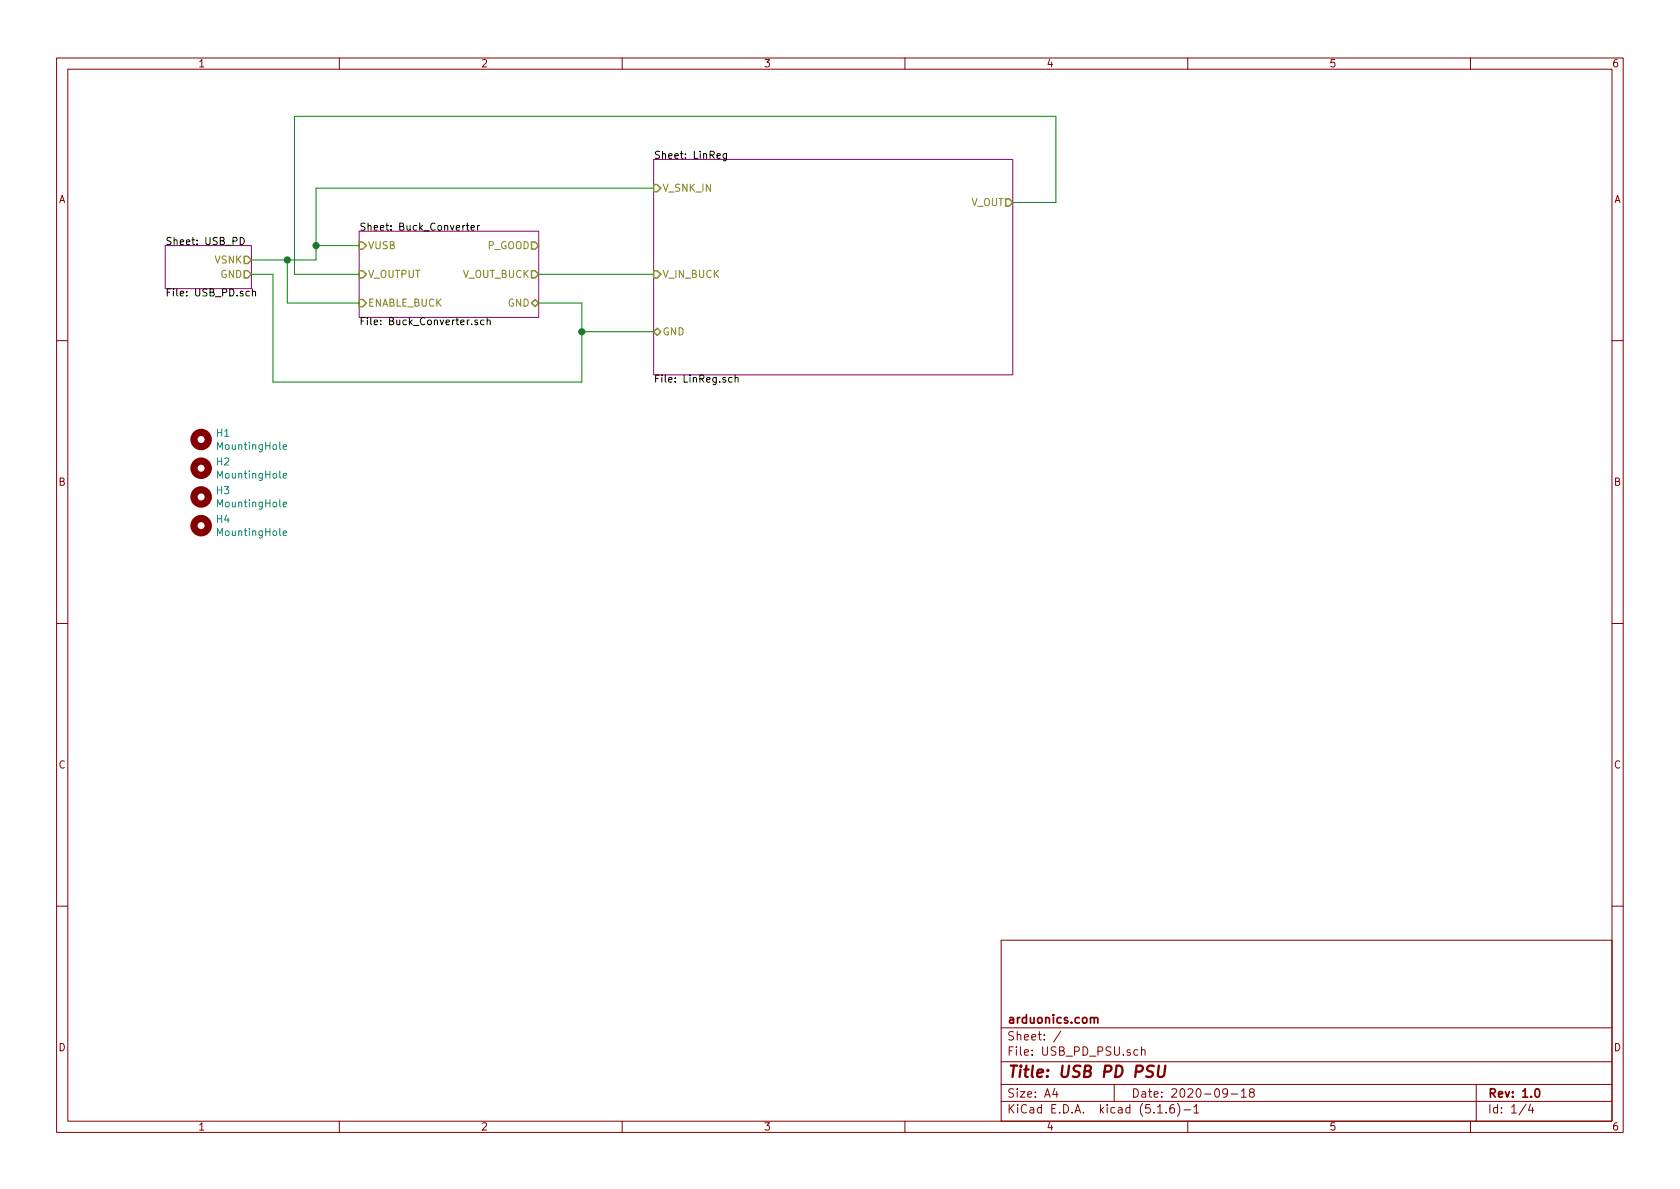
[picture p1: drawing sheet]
EESchema Schematic File Version 4
EELAYER 30 0
EELAYER END
$Descr A4 11693 8268
encoding utf-8
Sheet 1 4
Title "USB PD PSU"
Date "2020-09-18"
Rev "1.0"
Comp "arduonics.com"
Comment1 ""
Comment2 ""
Comment3 ""
Comment4 ""
$EndDescr
$Sheet
S 1150 1700 600  300 
U 5F59153D
F0 "USB_PD" 50
F1 "USB_PD.sch" 50
F2 "VSNK" O R 1750 1800 50 
F3 "GND" O R 1750 1900 50 
$EndSheet
$Sheet
S 2500 1600 1250 600 
U 5F7414F5
F0 "Buck_Converter" 50
F1 "Buck_Converter.sch" 50
F2 "VUSB" I L 2500 1700 50 
F3 "ENABLE_BUCK" I L 2500 2100 50 
F4 "P_GOOD" O R 3750 1700 50 
F5 "V_OUT_BUCK" O R 3750 1900 50 
F6 "V_OUTPUT" I L 2500 1900 50 
F7 "GND" B R 3750 2100 50 
$EndSheet
Wire Wire Line
	1750 1800 2000 1800
Wire Wire Line
	2200 1800 2200 1700
Wire Wire Line
	2200 1700 2500 1700
Wire Wire Line
	1750 1900 1900 1900
Wire Wire Line
	1900 1900 1900 2650
Wire Wire Line
	1900 2650 4050 2650
Wire Wire Line
	4050 2650 4050 2300
Wire Wire Line
	4050 2100 3750 2100
$Sheet
S 4550 1100 2500 1500
U 5F60344D
F0 "LinReg" 50
F1 "LinReg.sch" 50
F2 "GND" B L 4550 2300 50 
F3 "V_IN_BUCK" I L 4550 1900 50 
F4 "V_SNK_IN" I L 4550 1300 50 
F5 "V_OUT" O R 7050 1400 50 
$EndSheet
Wire Wire Line
	4550 2300 4050 2300
Connection ~ 4050 2300
Wire Wire Line
	4050 2300 4050 2100
Wire Wire Line
	3750 1900 4550 1900
Wire Wire Line
	2200 1700 2200 1300
Connection ~ 2200 1700
Wire Wire Line
	2200 1300 4550 1300
$Comp
L Mechanical:MountingHole H1
U 1 1
P 1400 3050
F 0 "H1" H 1500 3096 50  0000 L CNN
F 1 "MountingHole" H 1500 3005 50  0000 L CNN
F 2 "MountingHole:MountingHole_3.2mm_M3_Pad_Via" H 1400 3050 50  0001 C CNN
F 3 "~" H 1400 3050 50  0001 C CNN
	1    1400 3050
	1    0    0    -1  
$EndComp
$Comp
L Mechanical:MountingHole H2
U 1 1
P 1400 3250
F 0 "H2" H 1500 3296 50  0000 L CNN
F 1 "MountingHole" H 1500 3205 50  0000 L CNN
F 2 "MountingHole:MountingHole_3.2mm_M3_Pad_Via" H 1400 3250 50  0001 C CNN
F 3 "~" H 1400 3250 50  0001 C CNN
	1    1400 3250
	1    0    0    -1  
$EndComp
$Comp
L Mechanical:MountingHole H3
U 1 1
P 1400 3450
F 0 "H3" H 1500 3496 50  0000 L CNN
F 1 "MountingHole" H 1500 3405 50  0000 L CNN
F 2 "MountingHole:MountingHole_3.2mm_M3_Pad_Via" H 1400 3450 50  0001 C CNN
F 3 "~" H 1400 3450 50  0001 C CNN
	1    1400 3450
	1    0    0    -1  
$EndComp
$Comp
L Mechanical:MountingHole H4
U 1 1
P 1400 3650
F 0 "H4" H 1500 3696 50  0000 L CNN
F 1 "MountingHole" H 1500 3605 50  0000 L CNN
F 2 "MountingHole:MountingHole_3.2mm_M3_Pad_Via" H 1400 3650 50  0001 C CNN
F 3 "~" H 1400 3650 50  0001 C CNN
	1    1400 3650
	1    0    0    -1  
$EndComp
Wire Wire Line
	2500 1900 2050 1900
Wire Wire Line
	2050 1900 2050 800 
Wire Wire Line
	2050 800  7350 800 
Wire Wire Line
	7350 800  7350 1400
Wire Wire Line
	7350 1400 7050 1400
Wire Wire Line
	2500 2100 2000 2100
Wire Wire Line
	2000 2100 2000 1800
Connection ~ 2000 1800
Wire Wire Line
	2000 1800 2200 1800
$EndSCHEMATC
